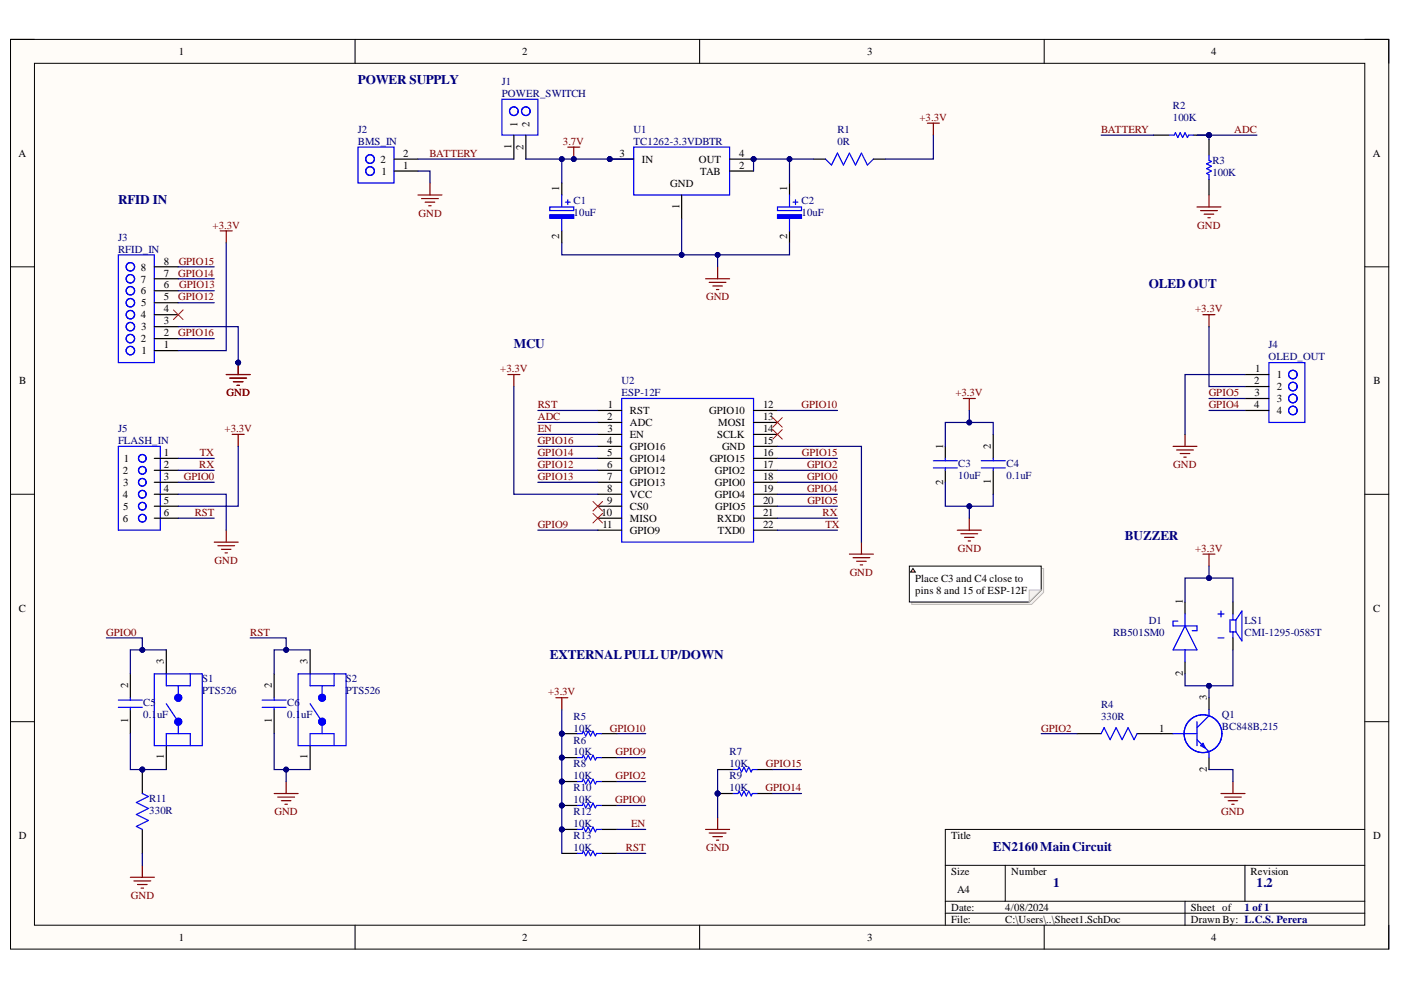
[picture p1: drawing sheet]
# Altium schematic sheet Main Circuit Schematic.SchDoc
size A4; SheetNumber: 1; SheetTotal: 1

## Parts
C1  1uF  [1U]
C2  1uF  [1U]
C3  10uF  [10ucer]
C4  0.1uF  [100n]
C5  0.1uF  [100n]
C6  0.1uF  [100n]
D1  RB501SM0  [Shottkey]
J1  POWER_SWITCH  [2jst]
J2  BMS_IN  [2jst]
J3  RFID_IN  [8x1]
J4  OLED_OUT  [4x1]
J5  FLASH_IN  [6x1]
LS1  CMI-1295-0585T  [BUZZER]
Q1  BC848B,215  [BC8488]
R1  0R  [0ohm]
R2  100K  [100k]
R3  100K  [100k]
R4  330R  [330r]
R5  10K  [10k]
R6  10K  [10k]
R7  10K  [10k]
R8  10K  [10k]
R9  10K  [10k]
R10  10K  [10k]
R11  330R  [330r]
R12  10K  [10k]
R13  10K  [10k]
S1  PTS526  [switch]
S2  PTS526  [switch]
U1  TC1262-3.3VDBTR  [3v3]
U2  ESP-12F  [esp12f]

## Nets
3.7V: C1.1(+) J1.2 U1.3(IN)
+3.3V: C1.2(-) C2.2(-) C3.1 C3.2 C4.1 C4.2 C6.1 D1.1(K) J2.1 J3.1 J3.3 J4.1 J4.2 J5.4 J5.5 LS1.P Q1.2(E) R1.2 R3.1 R5.1 R6.1 R7.1 R8.1 R9.1 R10.1 R11.2 R12.1 R13.1 S2.1(COM_1) U1.1(GND) U1.2(TAB) U2.8(VCC) U2.15(GND)  [also labelled GND]
ADC: R2.1 R3.2 U2.2(ADC)
BATTERY: J1.1 J2.2 R2.2
EN: R12.2 U2.3(EN)
GPIO0: C5.2 J5.3 R10.2 S1.3(NO_1) U2.18(GPIO0)
GPIO2: R4.2 R8.2 U2.17(GPIO2)
GPIO4: J4.4 U2.19(GPIO4)
GPIO5: J4.3 U2.20(GPIO5)
GPIO9: R6.2 U2.11(GPIO9)
GPIO10: R5.2 U2.12(GPIO10)
GPIO12: J3.5 U2.6(GPIO12)
GPIO13: J3.6 U2.7(GPIO13)
GPIO14: J3.7 R9.2 U2.5(GPIO14)
GPIO15: J3.8 R7.2 U2.16(GPIO15)
GPIO16: J3.2 U2.4(GPIO16)
RST: C6.2 J5.6 R13.2 S2.3(NO_1) U2.1(RST)
RX: J5.2 U2.21(RXD0)
TX: J5.1 U2.22(TXD0)
NetC2_1: C2.1(+) R1.1 U1.4(OUT)
NetC5_1: C5.1 R11.1 S1.1(COM_1)
NetD1_2: D1.2(A) LS1.N Q1.3(C)
NetQ1_1: Q1.1(B) R4.1

Not connected (* = marked no-connect by the designer): J3 4*; U2 9(CS0)* 10(MISO)* 13(MOSI)* 14(SCLK)*

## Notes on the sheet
- POWER SUPPLY
- RFID IN
- OLED OUT
- MCU
- BUZZER
- Place C3 and C4 close to pins 8 and 15 of ESP-12F
- EXTERNAL PULL UP/DOWN
- EN2160 Main Circuit
- 1
- 1 of 1
- 1.2
- L.C.S. Perera
